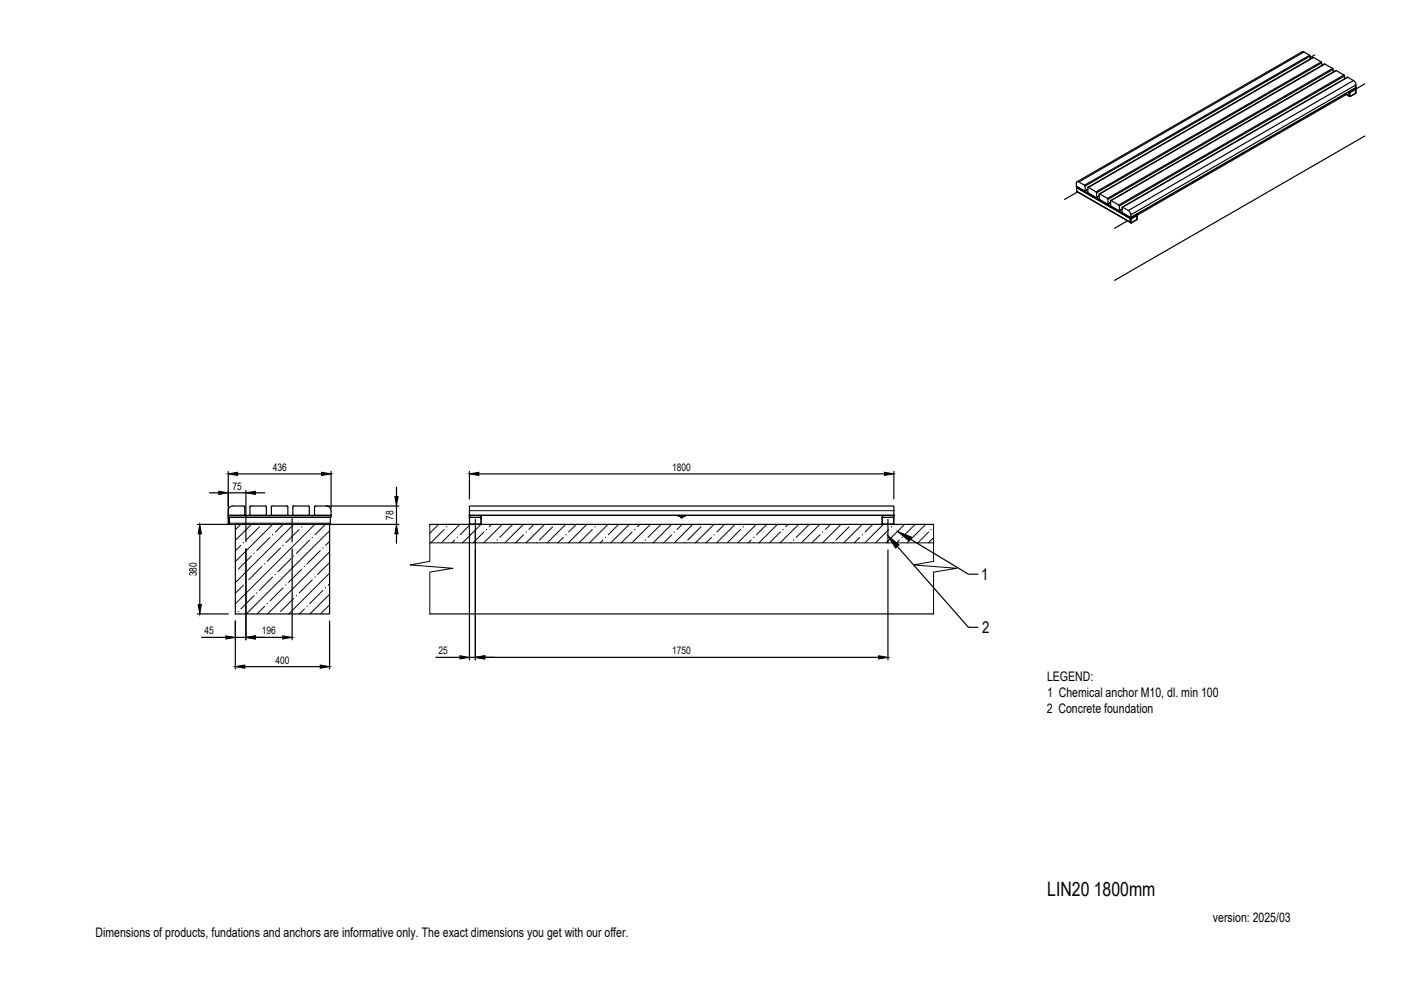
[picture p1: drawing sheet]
<svg xmlns="http://www.w3.org/2000/svg" width="297mm" height="210mm" viewBox="0 0 297 210" stroke-linecap="round" stroke-linejoin="round" font-family="sans-serif">
<!-- layer: SRAFY -->
<g fill="none" stroke="#000" stroke-width=".21">
<path d="M51 111.2l-1.1 1.1M51.1 115.6l-1.2 1.2M53.3 111.2l-3.4 3.4M53.3 117.9l-2.8 2.8M55 111.7l-2.8 2.8M57.2 114l-2.8 2.7M57.8 111.2l-7.9 7.9M59.5 116.2l-2.8 2.8M60 111.2l-1.6 1.6M61.7 118.4l-2.8 2.8M62.3 111.2l-12.4 12.3M63.4 112.3l-2.8 2.8"/>
<path d="M65.7 114.5l-2.8 2.8M66.7 111.2l-16.8 16.8M67.9 116.7l-2.8 2.9M69 111.2l-2.2 2.2M69.9 112.5l-17.7 17.7M69.9 117l-13.2 13.2M69.9 114.8l-.9 .8M69.9 119.3l-2.6 2.5M91.1 111.2v7.8l-4.1 .8 9 .7-4.9 .8v8.9M91.1 115.1h106.8M93 111.2l-1.9 1.9M94.2 112.3l-2.8 2.8"/>
<path d="M96.4 114.5l-.6 .6M97.5 111.2l-3.9 3.9M99.7 111.2l-2.2 2.2M102 111.2l-3.9 3.9M102.6 112.8l-2.3 2.3M104.2 111.2l-.5 .5M104.8 115.1h.1M106.5 111.2l-3.9 3.9M108.7 111.2l-2.8 2.7M111 111.2l-4 3.9M111 113.4l-1.7 1.7M113.2 111.2l-1.1 1.1"/>
<path d="M115.5 111.2l-4 3.9M117.2 111.7l-2.8 2.8M119.4 113.9l-1.1 1.2M119.9 111.2l-3.9 3.9M122.2 111.2l-1.6 1.6M124.4 111.2l-3.9 3.9M125.6 112.3l-2.8 2.8M127.9 114.5l-.7 .6M128.9 111.2l-3.9 3.9M131.2 111.2l-2.2 2.2M133.4 111.2l-3.9 3.9M134 112.8l-2.3 2.3"/>
<path d="M135.7 111.2l-.6 .5M136.3 115.1h-.1M137.9 111.2l-3.9 3.9M140.2 111.2l-2.8 2.7M142.4 111.2l-3.9 3.9M142.4 113.4l-1.7 1.7M144.6 111.2l-1 1.1M146.9 111.2l-3.9 3.9M148.6 111.7l-2.8 2.8M150.9 113.9l-1.2 1.2M151.4 111.2l-3.9 3.9M153.6 111.2l-1.6 1.6"/>
<path d="M155.9 111.2l-4 3.9M157 112.3l-2.8 2.8M159.3 114.5l-.6 .6M160.3 111.2l-3.9 3.9M162.6 111.2l-2.2 2.2M164.8 111.2l-3.9 3.9M165.4 112.8l-2.2 2.3M167.1 111.2l-.5 .5M167.7 115.1h-.1M169.3 111.2l-3.9 3.9M171.6 111.2l-2.8 2.7M173.8 111.2l-3.9 3.9"/>
<path d="M173.9 113.4l-1.8 1.7M176.1 111.2l-1.1 1.1M178.3 111.2l-3.9 3.9M180 111.7l-2.8 2.8M182.3 113.9l-1.2 1.2M182.8 111.2l-3.9 3.9M185 111.2l-1.6 1.6M187.3 111.2l-3.9 3.9M188.5 112.3l-2.8 2.8M190.7 114.5l-.6 .6M191.8 111.2l-3.9 3.9M194 111.2l-2.2 2.2"/>
<path d="M196.3 111.2l-4 3.9M196.9 112.8l-2.3 2.3M197.9 111.2v7.8l-4.1 .8 9 .7-4.9 .8v8.9M197.9 114l-1.1 1.1M51.6 124.1l-1.7 1.7M53.9 126.3l-2.8 2.8M55.5 120.1l-2.7 2.8M56.1 128.5l-1.6 1.7M57.8 122.4l-2.8 2.8M60 124.6l-2.8 2.8M62.3 126.9l-2.8 2.8M64 120.7l-2.8 2.8"/>
<path d="M64.5 129.1l-1 1.1M66.2 122.9l-2.8 2.8M68.5 125.2l-2.8 2.8M69.9 121.5l-8.7 8.7M69.9 126l-4.2 4.2M69.9 123.8l-.3 .3M69.9 128.2l-1.9 2"/>
</g>
<g fill="#000" stroke="#000" stroke-width=".21">
<circle cx="51.6" cy="115.1" r=".04"/>
<circle cx="56.1" cy="119.6" r=".04"/>
<circle cx="57.8" cy="113.4" r=".04"/>
<circle cx="62.3" cy="117.9" r=".04"/>
<circle cx="66.2" cy="113.9" r=".04"/>
<circle cx="68.5" cy="116.2" r=".04"/>
<circle cx="94.7" cy="111.7" r=".04"/>
<circle cx="97" cy="113.9" r=".04"/>
<circle cx="103.1" cy="112.3" r=".04"/>
<circle cx="113.8" cy="115" r=".04"/>
<circle cx="143" cy="112.8" r=".04"/>
<circle cx="159.8" cy="113.9" r=".04"/>
<circle cx="176.7" cy="115" r=".04"/>
<circle cx="189" cy="111.7" r=".04"/>
<circle cx="50.5" cy="129.7" r=".04"/>
<circle cx="54.4" cy="125.7" r=".04"/>
<circle cx="56.7" cy="128" r=".04"/>
<circle cx="65.1" cy="128.5" r=".04"/>
<circle cx="66.8" cy="122.4" r=".04"/>
<circle cx="69" cy="124.6" r=".04"/>
</g>
<!-- layer: OSY -->
<path d="M52.1 109.9v5M61.9 109.9v5M100.8 110.1v5M188.3 110.1v5" fill="none" stroke="#000" stroke-width=".25"/>
<!-- layer: OBRYSOVA -->
<path d="M91.1 111.2h106.8M91.1 130.2h106.8" fill="none" stroke="#000" stroke-width=".25"/>
<!-- layer: 0 -->
<g fill="#000" stroke="#000" stroke-width=".21">
<path d="M42.4 111.2l.3 2h-.7zM46.4 104.2l2 .3-2 .3zM48.4 100.5l2-.4v.7zM52.1 104.5l2-.3v.6zM68.2 100.1l2 .4-2 .3zM84.1 111.2l.3 2h-.7zM83.7 105.3h.7l-.3 2zM99.5 100.5l2-.4v.7zM187.5 100.1l2 .4-2 .3zM188.3 113.6l2.3 1.9-.7 .7zM190.4 112.7l2.8 1.2-.5 .8zM42 128.2h.7l-.3 2z"/>
<path d="M47.9 134.8l2 .3-2 .4zM52.1 135.1l2-.3v.7zM59.9 134.8l2 .3-2 .4zM97.5 139l2 .4-2 .3zM100.8 139.4l2-.4v.7zM186.3 139l2 .4-2 .3zM49.9 141.3l2-.3v.7zM67.9 141l2 .3-2 .4z"/>
<circle cx="287.4" cy="18.9" r=".11"/>
<circle cx="241" cy="45.7" r=".11"/>
<circle cx="99.5" cy="109.3" r=".11"/>
<circle cx="144.4" cy="109.7" r=".11"/>
<circle cx="144.5" cy="109.7" r=".11"/>
<circle cx="144.6" cy="109.7" r=".11"/>
<circle cx="144.7" cy="109.7" r=".11"/>
<circle cx="189.5" cy="109.3" r=".11"/>
</g>
<g fill="none" stroke="#000" stroke-width=".25">
<path d="M276.5 11h-.4l-47.7 27.5M277.7 11.7l.1 .2M277.8 12.5v-.6l-47.7 27.5v1l.5-.3-.6 .4M278.4 12.2l-47.7 27.5M278.4 12.2h.1M278.7 11.7l-.9 .5M280.1 13.1l.1 .2M280.1 13.1l-1.6-.9-47.8 27.5M280.1 13.1l-47.7 27.6M280.2 13.9v-.6l-47.7 27.6M280.9 13.6l-47.8 27.5M282.5 14.5l.1 .2"/>
<path d="M282.5 14.5l-1.6-.9-47.7 27.5M282.5 14.5l-47.7 27.6M282.6 14.7l-47.7 27.6M282.6 14.7v.6M283.3 15l-47.8 27.5M284.9 15.9l.1 .2M285 15.9l-1.7-.9-47.7 27.5M285 15.9l-47.8 27.6M285.1 16.7v-.6l-47.8 27.6v.9M285.2 19.9l1 .6M285.7 16.4h.1M285.7 16.4l-47.8 27.5"/>
<path d="M286 19.7l.1 .7v-.7M286 19.7h.1M286 19.6v.1M286.1 19.6h.1M286.1 19.4v.2l-.2-.1 .1 .8-.7-.4M286.1 19.7h.1M286.2 19.7l-.1 .7M286.2 19.6l-.1 .1M286.2 19.3l-.1 .1M286.2 19.3l1.2-.7v.3l-1.2 .7zM286.3 19.6h.1M286.3 19.6l-.1 .1"/>
<path d="M287 17.1l.3 .4 .2 .5M287 17.1l-1.3-.7-47.7 27.5 1.2 .7M287 17.1l-47.8 27.5M287.4 19.8l-1.2 .7M287.4 19.8h.1M287.4 18.9l.1 .1M287.4 18.9h.1M287.4 19l-1.1 .6M287.5 19.7l-.1 .1M287.5 18.6h-.1M287.5 18.8l-.1 .1M287.5 19.6l-.1 .2"/>
<path d="M287.5 19h.1M287.5 19.7h.1M287.5 18.6v.3M287.5 18.6h.1M287.5 18.6l-47.7 27.6M287.5 19v.7M289.4 17.8l-2 1.1M228.2 39.5v.2M228.2 39.5l11.5 6.6v.3M228.2 39.5v.3l11.5 6.6M228.3 39.8l11.3 6.5v.8l-11.3-6.6zM228.7 38.6l47.8-27.6 1.2 .7-47.8 27.6"/>
<path d="M229.9 39.3l-1.5-.8-.2 .3v.7M229.9 39.3l.1 .1M230.7 39.7h-.1l.1 1.2M230.7 39.7l1.7 1M285.4 20l-44.4 25.7M286.1 20.4h.1M286.2 20.4h.1M289.4 28.8l-53.1 30.7M228.3 40.5v.1M228.3 40.6l11.3 6.6M228.4 40.7l-2.7 1.6M230 40.4l-.1 .1"/>
<path d="M232.4 40.7l.1 .1M232.5 41.8l-.1 .1M232.5 40.9v.9M233.1 41.2l.1 1.1M233.1 41.6l-.6 .3M233.1 41.5l-.6 .3M233.2 41.1l-.2 .1M233.2 41.1l1.6 1M234.8 42.1l.1 .1M234.9 43.2l-.1 .1M234.9 42.3v.9M235.5 43l-.6 .3"/>
<path d="M235.5 42.9l-.6 .3M235.6 42.5l-.2 .1 .2 1.1M235.6 42.5l1.6 1M237.2 43.5l.1 .1M237.3 44.6l-.1 .1M237.3 44.6l.6-.3-.6 .4M238 43.9h-.1l.1 1.2M238 45.1l1.7 1M239 46.8l-2.7 1.6M239.2 44.6l.4 .4 .2 .5M239.6 47.1v.1M239.6 46.5l.1 .7z"/>
<path d="M239.6 46.3v.1M239.7 47.2l.1 .1M239.7 46.4h.1M239.7 46.5h.1M239.8 45.5l47.7-27.5v.6l-47.7 27.5M239.8 45.5v.6M239.8 46.4l-.1 .1M239.8 47.2h.1M239.8 46.5v.7M239.8 46.1h-.1M239.8 46.3v.1M239.8 46.4v.1"/>
<path d="M241 45.7l.1 .1M241 46.6h.1M241 46.6l-1.1 .7M241 46.6l-1.1 .6M241 45.7l-1.1 .7M241 45.4h.1M241 45.6h.1M241 45.4v.3l-1.2 .7M241 45.7h.1M241 45.4l-1.2 .7v.3M241.1 46.4l-.1 .2M241.1 45.8h.1"/>
<path d="M241.1 46.4h.1M241.1 45.4v.2M241.1 45.8v.7M48.4 100v9.5M70.2 100v7.8M99.5 100v5.8M189.5 100v5.8M41.9 111.2h6.5M42.4 113.2v15M44.4 104.5h2M48.4 109.2v.1M48.4 104.5h3.7"/>
<path d="M48.4 109.7v1.5M48.4 109.3v.4h21.8l-.1-.4M48.4 109.3h21.7M48.6 110.9v-1.2h21.4v1.5h-.1M48.6 109.9v1.3h-.2M48.6 111.2h36M49.9 111.2h20v19h-20zM50.4 100.5h17.8M51.9 107.5l-.2-.2h-2.3a1.01 1.01 0 0 0-1 1M51.9 107.5v1.6l-.2 .2M52.1 104v5.7M52.1 116.4v19.3"/>
<path d="M53 107.5l.2-.2h3.1l.2 .2M53 109.1l.2 .2M53 107.5v1.6M54.1 104.5h2M56.5 107.5v1.6l-.2 .2M57.5 109.1l.2 .2M57.5 107.5l.2-.2h3.1l.2 .2M57.5 107.5v1.6M61 107.5v1.6l-.2 .2M61.9 116.4v19.3M62.1 107.5v1.6l.2 .2M65.4 107.3l.2 .2"/>
<path d="M65.4 107.3h-3.1l-.2 .2M65.6 107.5v1.6l-.2 .2M66.7 107.5v1.6l.2 .2M66.7 107.5l.2-.2h2.3a1.01 1.01 0 0 1 1 1l-.1 1M69.2 107.3h15.4M84.1 103.3v2M84.1 107.3v3.9M84.1 113.2v2M99.5 111l.2 .2M99.5 109.3v-2h90v2M99.5 109.7v1.3M99.5 111.4v28.5"/>
<path d="M99.7 109.7l-.2 .2M99.7 111.2h2.1M100.8 112.7v27.2M101.5 100.5h86M101.8 109.7l.2 .2M102 111l-.2 .2M102 109.3v.4h-2.5v-.4h90v.4h-2.5v-.4M102 109.7v1.3M143.8 109.3v.2h1.5v-.2M144.2 109.5l.2 .1M144.4 109.6h.1M144.4 109.7h.1"/>
<path d="M144.4 109.6v.1M144.5 109.7h.1M144.5 109.6v.1M144.6 109.7h.1M144.6 109.6v.1M144.8 109.5l-.2 .1M187 111l.2 .2M187 109.7v1.3M187.2 109.7l-.2 .2M187.2 111.2h2.1M188.3 116.6v23.3M189.3 109.7l.2 .2"/>
<path d="M189.5 111l-.2 .2M189.5 109.7v1.3M190.3 115.9l15 17.1h2M193 114.3l12.3 7.4h2M41.9 130.2h6.5M42.7 135.1h5.2M49.9 131.7v10.1M49.9 135.1h2.2M54.1 135.1h5.8M69.9 131.7v10.1M92.4 139.4h5.1M99.5 139.4h1.3"/>
<path d="M102.8 139.4h83.5M51.9 141.3h16"/>
</g>
<g fill="none" stroke="#000" stroke-width=".21">
<path d="M48.4 109.7v.2M48.5 109.3v.4M48.6 109.9h-.2v1.1M48.6 111h-.2v.2M48.6 110.9h21.4M70.1 109.3v.4M99.5 108.3h90M99.5 109.2h90M99.6 111l.1 .1M99.6 109.3v.4M99.7 109.7l-.1 .2-.1 1.1M99.7 111.1h2.1"/>
<path d="M99.7 109.7h2.1M99.7 109.7h.1M99.7 111.1v.1M101.8 109.7l.2 .2M101.8 109.7h.1M101.8 111.1v.1M101.9 109.3v.4M102 109.9h.1M102 109.9v1.1M102 111l-.2 .1M143.9 109.3v.2M144.4 109.6v.1"/>
<path d="M144.5 109.6h.1M144.6 109.6v.1M144.7 109.6v.1M145.2 109.3v.2M187 109.9v1.1M187.1 111l.1 .1M187.1 109.3v.4M187.2 109.7l-.1 .2M187.2 109.7h.1M187.2 111.1v.1M187.2 111.1h2.1M187.2 109.7h2.1"/>
<path d="M189.3 109.7l.2 .2M189.3 109.7h.1M189.3 111.1v.1M189.4 109.3v.4M189.5 111l-.2 .1M189.5 109.9v1.1M189.5 109.9h.1M189.5 111h.1"/>
</g>
<g fill="#fff" stroke="#fff" stroke-width=".35">
<path d="M256.5 196.4h14.2v3.6h-14.2z"/>
<path d="M221.4 117.8h12.5v3.6h-12.5z"/>
<path d="M221.4 120.6h36.7v3.6h-36.7z"/>
<path d="M221.4 123.8h20v3.6h-20z"/>
<path d="M19.8 192.6h137.8v3.6h-137.8z"/>
<path d="M256.6 188.4h25.7v2.4h-25.7z"/>
<path d="M256.6 186.4h30.7v2.4h-30.7z"/>
</g>
<text font-size="4.2" x="222" y="189.9">LIN20 1800mm</text>
<g font-size="3.5">
<text x="208" y="123">1</text>
<text x="208.2" y="134.3">2</text>
</g>
<g font-size="2.8">
<text x="222" y="144.4">LEGEND:</text>
<text x="222" y="147.9">1 Chemical anchor M10, dl. min 100</text>
<text x="221.9" y="151.1">2 Concrete foundation</text>
<text x="257.2" y="195.4">version: 2025/03</text>
<text x="20.2" y="198.6">Dimensions of products, fundations and anchors are informative only. The exact dimensions you get with our offer.</text>
</g>
<g font-size="2.2">
<text x="57.8" y="99.8">436</text>
<text x="142.5" y="99.8">1800</text>
<text x="49.3" y="103.8">75</text>
<text x="83.4" y="110.2" transform="rotate(-90 83.4 110.2)">78</text>
<text x="41.7" y="122.2" transform="rotate(-90 41.7 122.2)">380</text>
<text x="43.3" y="134.5">45</text>
<text x="55.5" y="134.5">196</text>
<text x="58.4" y="140.7">400</text>
<text x="93" y="138.7">25</text>
<text x="142.5" y="138.7">1750</text>
</g>
</svg>
